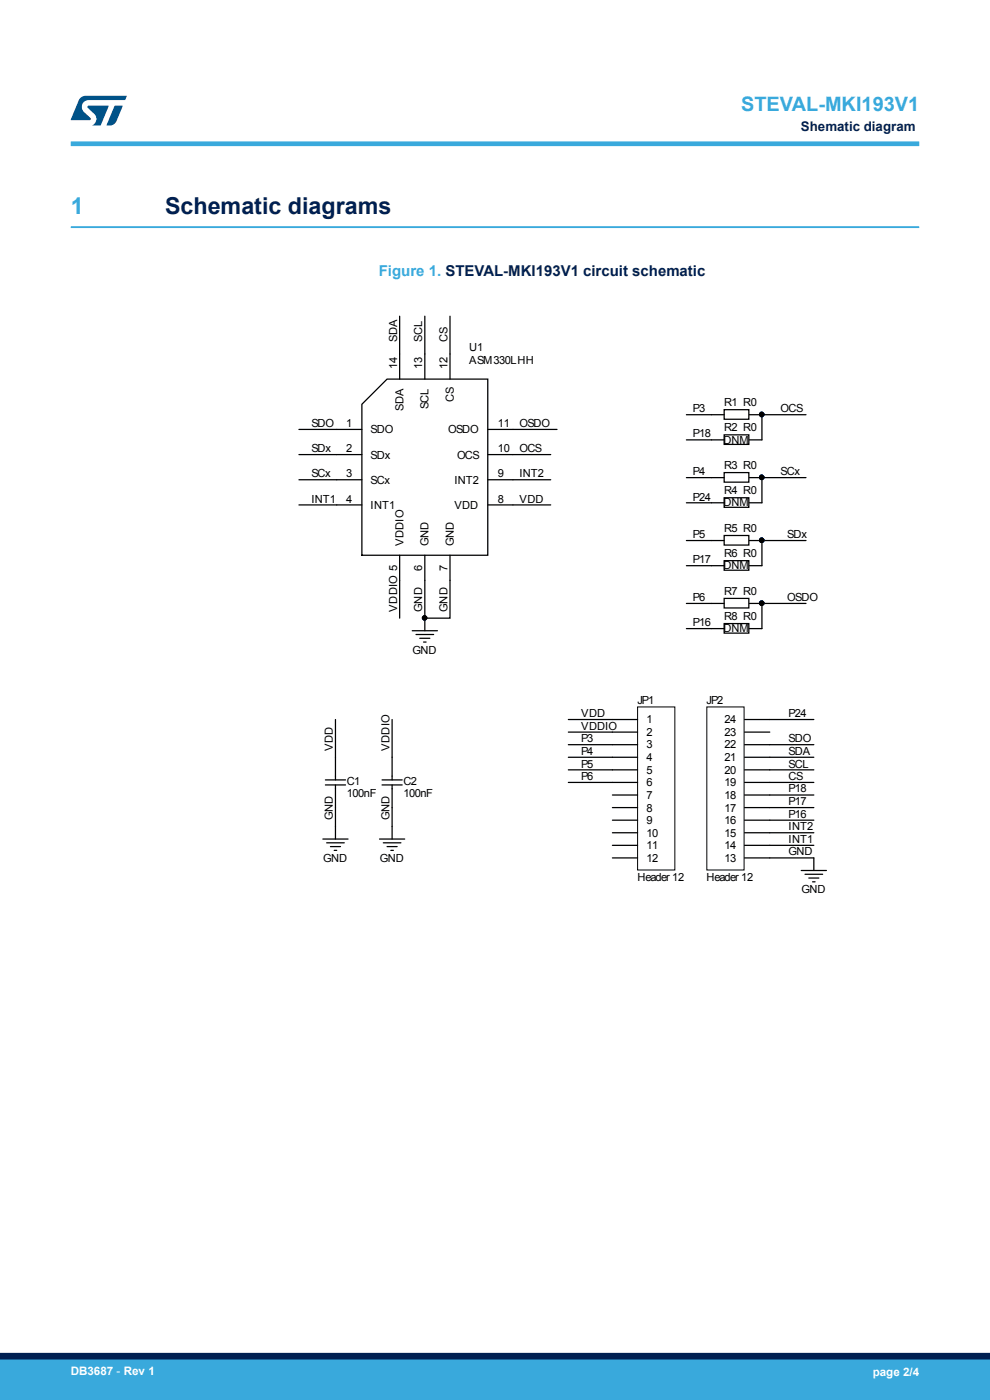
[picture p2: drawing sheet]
<svg xmlns="http://www.w3.org/2000/svg" width="210mm" height="297mm" viewBox="0 0 210 297" stroke-linecap="round" stroke-linejoin="round" font-family="sans-serif">
<path d="M15 48.2h180" fill="none" stroke="#39a9dc" stroke-width=".4"/>
<path d="M87.4 133.8h5.4M88.2 134.6h3.8M89 135.4h2.2M89.8 136.2h.6M90.1 131.1v2.7M170 184.7h5.3M170.8 185.5h3.7M171.6 186.3h2.1M172.4 187.1h.5M172.6 182v2.7" fill="none" stroke="#000" stroke-width=".27"/>
<circle cx="90.1" cy="131.1" r=".48" fill="#000080"/>
<circle cx="90.1" cy="131.1" r=".48" fill="none" stroke="#000080" stroke-width=".21"/>
<g fill="none" stroke="#000" stroke-width=".27">
<path d="M84.8 75.1v5.3M90.1 75.1v5.3M95.5 75.1v5.3M71.4 91.1h5.4M71.4 96.4h5.4M76.8 85.8l5.3-5.4h21.4v37.4h-26.7zM103.5 91.1h5.3M103.5 96.4h5.3M150.9 88h2.7M159 88h2.6M71.4 101.8h5.4M71.4 107.1h5.4"/>
<path d="M84.8 117.8v5.3M90.1 117.8v5.3M95.5 117.8v5.3M103.5 101.8h5.3M103.5 107.1h5.3M68.5 178h5.3M69 165.5h4.3M69 166.5h4.3M69.3 178.8h3.7M70.1 179.6h2.1M71.2 160.6v4.9M71.2 166.5v4.8"/>
<path d="M71.2 175.3v2.7M80.5 178h5.3M81 165.5h4.3M81 166.5h4.3M81.3 178.8h3.7M82.1 179.6h2.1M83.2 160.6v4.9M83.2 166.5v4.8M83.2 175.3v2.7M70.9 180.4h.5M82.9 180.4h.5"/>
</g>
<circle cx="161.6" cy="87.9" r=".48" fill="#000080"/>
<circle cx="161.6" cy="87.9" r=".48" fill="none" stroke="#000080" stroke-width=".21"/>
<path d="M153.6 86.9h5.2v2h-5.2z" fill="none" stroke="#000" stroke-width=".27"/>
<circle cx="161.6" cy="87.9" r=".48" fill="#000080"/>
<circle cx="161.6" cy="87.9" r=".48" fill="none" stroke="#000080" stroke-width=".21"/>
<path d="M150.9 93.3h2.7M153.6 92.3h5.2v2h-5.2zM159 93.3h2.6M150.9 101.3h2.7M159 101.3h2.6" fill="none" stroke="#000" stroke-width=".27"/>
<circle cx="161.6" cy="101.3" r=".48" fill="#000080"/>
<circle cx="161.6" cy="101.3" r=".48" fill="none" stroke="#000080" stroke-width=".21"/>
<path d="M153.6 100.3h5.2v2h-5.2z" fill="none" stroke="#000" stroke-width=".27"/>
<circle cx="161.6" cy="101.3" r=".48" fill="#000080"/>
<circle cx="161.6" cy="101.3" r=".48" fill="none" stroke="#000080" stroke-width=".21"/>
<path d="M150.9 106.7h2.7M150.9 114.7h2.7M153.6 105.6h5.2v2h-5.2zM159 106.7h2.6M159 114.7h2.6" fill="none" stroke="#000" stroke-width=".27"/>
<circle cx="161.6" cy="114.6" r=".48" fill="#000080"/>
<circle cx="161.6" cy="114.6" r=".48" fill="none" stroke="#000080" stroke-width=".21"/>
<path d="M153.6 113.6h5.2v2h-5.2z" fill="none" stroke="#000" stroke-width=".27"/>
<circle cx="161.6" cy="114.6" r=".48" fill="#000080"/>
<circle cx="161.6" cy="114.6" r=".48" fill="none" stroke="#000080" stroke-width=".21"/>
<path d="M153.6 118.9h5.2v2.1h-5.2zM150.9 120h2.7M150.9 128h2.7M159 120h2.6M159 128h2.6" fill="none" stroke="#000" stroke-width=".27"/>
<circle cx="161.6" cy="128" r=".48" fill="#000080"/>
<circle cx="161.6" cy="128" r=".48" fill="none" stroke="#000080" stroke-width=".21"/>
<path d="M153.6 126.9h5.2v2.1h-5.2z" fill="none" stroke="#000" stroke-width=".27"/>
<circle cx="161.6" cy="128" r=".48" fill="#000080"/>
<circle cx="161.6" cy="128" r=".48" fill="none" stroke="#000080" stroke-width=".21"/>
<g fill="none" stroke="#000" stroke-width=".27">
<path d="M84.8 67.1v8M90.1 67.1v8M95.5 67.1v8M63.4 96.4h8M63.4 91.1h8M108.8 96.4h8M108.8 91.1h9.4M161.6 88v5.3M63.4 107.1h8M63.4 101.8h8M108.8 107.1h8M108.8 101.8h8"/>
<path d="M84.8 123.1v8M90.1 123.1v8h5.4v-8M150.9 133.4h2.7M153.6 132.3h5.2v2h-5.2zM159 133.4h2.6M71.2 152.6v8M83.2 152.6v8M120.6 152.6h14.6M120.6 155.3h14.6M129.9 158h5.3M157.9 152.6h5.4M157.9 155.3h5.4"/>
<path d="M157.9 158h14.7M71.2 171.3v4M83.2 171.3v4M120.6 160.6h14.6M120.6 163.3h14.6M120.6 166h14.6M129.9 168.7h5.3M129.9 171.3h5.3M129.9 174h5.3M129.9 176.7h5.3M129.9 179.3h5.3M157.9 160.6h14.7"/>
<path d="M157.9 163.3h14.7M157.9 166h14.7M157.9 168.7h5.4M157.9 171.3h14.7M157.9 174h14.7M157.9 176.7h14.7M157.9 179.3h14.7M129.9 182h5.3M157.9 182h14.7"/>
</g>
<g fill="none" stroke="#000" stroke-width=".21">
<path d="M135.2 150h8v34.6h-8zM149.9 150h7.9v34.6h-7.9z"/>
<circle cx="90.1" cy="131.1" r=".48"/>
</g>
<circle cx="90.1" cy="131.1" r=".48" fill="#000"/>
<circle cx="161.6" cy="87.9" r=".48" fill="#000080"/>
<circle cx="161.6" cy="87.9" r=".48" fill="none" stroke="#000080" stroke-width=".21"/>
<path d="M161.6 88h9.4M161.6 101.3v5.4" fill="none" stroke="#000" stroke-width=".27"/>
<circle cx="161.6" cy="87.9" r=".48" fill="#000"/>
<circle cx="161.6" cy="87.9" r=".48" fill="none" stroke="#000" stroke-width=".21"/>
<circle cx="161.6" cy="101.3" r=".48" fill="#000080"/>
<circle cx="161.6" cy="101.3" r=".48" fill="none" stroke="#000080" stroke-width=".21"/>
<path d="M145.6 88h5.3M145.6 93.3h5.3M145.6 101.3h5.3M145.6 106.7h5.3M161.6 101.3h9.4M161.6 114.7h9.4M120.6 158h9.3M163.3 152.6h9.3M163.3 168.7h9.3" fill="none" stroke="#000" stroke-width=".27"/>
<circle cx="161.6" cy="101.3" r=".48" fill="#000"/>
<circle cx="161.6" cy="101.3" r=".48" fill="none" stroke="#000" stroke-width=".21"/>
<circle cx="161.6" cy="114.6" r=".48" fill="#000080"/>
<circle cx="161.6" cy="114.6" r=".48" fill="none" stroke="#000080" stroke-width=".21"/>
<path d="M145.6 114.7h5.3M161.6 114.7v5.3M145.6 120h5.3M145.6 128h5.3M145.6 133.4h5.3M161.6 128h9.4" fill="none" stroke="#000" stroke-width=".27"/>
<circle cx="161.6" cy="114.6" r=".48" fill="#000"/>
<circle cx="161.6" cy="114.6" r=".48" fill="none" stroke="#000" stroke-width=".21"/>
<circle cx="161.6" cy="128" r=".48" fill="#000080"/>
<circle cx="161.6" cy="128" r=".48" fill="none" stroke="#000080" stroke-width=".21"/>
<path d="M161.6 128v5.4" fill="none" stroke="#000" stroke-width=".27"/>
<circle cx="161.6" cy="128" r=".48" fill="#000"/>
<circle cx="161.6" cy="128" r=".48" fill="none" stroke="#000" stroke-width=".21"/>
<path d="M15 30.5h180" fill="none" stroke="#39a9dc" stroke-width="1"/>
<g fill="#005288">
<path d="M17.1 20.7l1.1-.4 8.7 .1-.4 .8h-7.6a1.45 1.45 0 0 0-1.4 .9 1.45 1.45 0 0 0 .2 1.6l1.5 1.3v.4l-4.2 .1 1.7-4.2z"/>
<path d="M24.3 22.4l1.7 .1-1.3 3.2a1.6 1.6 0 0 1-1.5 .9l-.6-.1z"/>
<path d="M18.6 22.5h4.5l-1.8 4.1h-1.7a1.54 1.54 0 0 0 .4-2.4l-1.4-1.3z"/>
</g>
<g fill="#39a9dc">
<path d="M0 288.4h210v8.6h-210z" fill-rule="evenodd"/>
<path d="M-.1 288.4h210.2v4.4h-210.2z" fill-rule="evenodd"/>
</g>
<path d="M0 287.7h210" fill="none" stroke="#002052" stroke-width="1.4"/>
<text font-size="4.9" fill="#39a9dc" x="15" y="45.4">1</text>
<text font-size="4.9" fill="#002052" x="35" y="45.4">Schematic diagrams</text>
<text font-size="4.2" fill="#39a9dc" x="157.2" y="23.5">STEVAL-MKI193V1</text>
<text font-size="3.2" fill="#39a9dc" x="80.4" y="58.6">Figure 1. STEVAL-MKI193V1 circuit schematic</text>
<text font-size="2.8" fill="#002052" x="169.9" y="27.9">Shematic diagram</text>
<g font-size="2.5" fill="#fff">
<text x="15" y="291.6">DB3687 - Rev 1</text>
<text x="185.1" y="291.9">page 2/4</text>
</g>
<g font-size="2.4">
<text x="84.3" y="72.5" transform="rotate(-90 84.3 72.5)">SDA</text>
<text x="89.6" y="72.5" transform="rotate(-90 89.6 72.5)">SCL</text>
<text x="95" y="72.5" transform="rotate(-90 95 72.5)">CS</text>
<text x="99.5" y="74.5">U1</text>
<text x="99.5" y="77.3">ASM330LHH</text>
<text x="84.3" y="78.3" transform="rotate(-90 84.3 78.3)">14</text>
<text x="89.6" y="78.3" transform="rotate(-90 89.6 78.3)">13</text>
<text x="95" y="78.3" transform="rotate(-90 95 78.3)">12</text>
<text x="85.6" y="87.1" transform="rotate(-90 85.6 87.1)">SDA</text>
<text x="90.9" y="86.7" transform="rotate(-90 90.9 86.7)">SCL</text>
<text x="96.3" y="85.2" transform="rotate(-90 96.3 85.2)">CS</text>
<text x="147" y="87.5">P3</text>
<text x="153.6" y="86.2">R1 R0</text>
<text x="165.6" y="87.5">OCS</text>
<text x="66" y="95.9">SDx</text>
<text x="66" y="90.6">SDO</text>
<text x="73.4" y="95.9">2</text>
<text x="73.4" y="90.6">1</text>
<text x="78.6" y="91.9">SDO</text>
<text x="95.1" y="91.9">OSDO</text>
<text x="105.6" y="95.9">10</text>
<text x="105.6" y="90.6">11</text>
<text x="110.2" y="90.6">OSDO</text>
<text x="110.2" y="95.9">OCS</text>
<text x="147" y="92.8">P18</text>
<text x="153.5" y="94.1">DNM</text>
<text x="153.6" y="91.4">R2 R0</text>
<text x="66" y="101.3">SCx</text>
<text x="73.4" y="101.3">3</text>
<text x="78.6" y="97.3">SDx</text>
<text x="96.9" y="97.3">OCS</text>
<text x="105.6" y="101.3">9</text>
<text x="110.2" y="101.3">INT2</text>
<text x="147" y="100.8">P4</text>
<text x="153.6" y="99.5">R3 R0</text>
<text x="165.6" y="100.8">SCx</text>
<text x="66" y="106.6">INT1</text>
<text x="73.4" y="106.6">4</text>
<text x="78.6" y="108">INT1</text>
<text x="78.6" y="102.6">SCx</text>
<text x="96.4" y="102.6">INT2</text>
<text x="96.4" y="108">VDD</text>
<text x="105.6" y="106.6">8</text>
<text x="110.2" y="106.6">VDD</text>
<text x="147" y="106.2">P24</text>
<text x="153.5" y="107.4">DNM</text>
<text x="153.6" y="104.8">R4 R0</text>
<text x="153.6" y="112.8">R5 R0</text>
<text x="85.6" y="115.9" transform="rotate(-90 85.6 115.9)">VDDIO</text>
<text x="90.9" y="115.9" transform="rotate(-90 90.9 115.9)">GND</text>
<text x="96.3" y="115.9" transform="rotate(-90 96.3 115.9)">GND</text>
<text x="147" y="114.1">P5</text>
<text x="147" y="119.5">P17</text>
<text x="153.6" y="118.2">R6 R0</text>
<text x="167" y="114.1">SDx</text>
<text x="89.6" y="121.1" transform="rotate(-90 89.6 121.1)">6</text>
<text x="95" y="121.1" transform="rotate(-90 95 121.1)">7</text>
<text x="153.5" y="120.7">DNM</text>
<text x="84.3" y="129.8" transform="rotate(-90 84.3 129.8)">VDDIO 5</text>
<text x="89.6" y="129.8" transform="rotate(-90 89.6 129.8)">GND</text>
<text x="95" y="129.8" transform="rotate(-90 95 129.8)">GND</text>
<text x="147" y="127.5">P6</text>
<text x="153.6" y="131.5">R8 R0</text>
<text x="153.6" y="126.2">R7 R0</text>
<text x="167" y="127.5">OSDO</text>
<text x="147" y="132.8">P16</text>
<text x="153.5" y="134.1">DNM</text>
<text x="87.5" y="138.7">GND</text>
<text x="135.3" y="149.4">JP1</text>
<text x="149.9" y="149.4">JP2</text>
<text x="123.3" y="152.2">VDD</text>
<text x="123.3" y="154.8">VDDIO</text>
<text x="137.1" y="153.5">1</text>
<text x="153.7" y="153.5">24</text>
<text x="167.3" y="152.2">P24</text>
<text x="70.6" y="159.3" transform="rotate(-90 70.6 159.3)">VDD</text>
<text x="82.6" y="159.3" transform="rotate(-90 82.6 159.3)">VDDIO</text>
<text x="123.3" y="160.1">P4</text>
<text x="123.3" y="157.5">P3</text>
<text x="137.1" y="156.1">2</text>
<text x="137.1" y="158.8">3</text>
<text x="137.1" y="161.4">4</text>
<text x="153.7" y="156.1">23</text>
<text x="153.7" y="158.8">22</text>
<text x="153.7" y="161.4">21</text>
<text x="167.3" y="160.1">SDA</text>
<text x="167.3" y="157.5">SDO</text>
<text x="73.6" y="166.5">C1</text>
<text x="85.6" y="166.5">C2</text>
<text x="123.3" y="162.8">P5</text>
<text x="123.3" y="165.5">P6</text>
<text x="137.1" y="164.2">5</text>
<text x="137.1" y="166.8">6</text>
<text x="153.7" y="164.2">20</text>
<text x="153.7" y="166.8">19</text>
<text x="167.3" y="165.5">CS</text>
<text x="167.3" y="162.8">SCL</text>
<text x="70.6" y="174" transform="rotate(-90 70.6 174)">GND</text>
<text x="73.6" y="169.2">100nF</text>
<text x="82.6" y="174" transform="rotate(-90 82.6 174)">GND</text>
<text x="85.6" y="169.2">100nF</text>
<text x="137.1" y="169.4">7</text>
<text x="137.1" y="172.2">8</text>
<text x="153.7" y="169.4">18</text>
<text x="153.7" y="172.2">17</text>
<text x="167.3" y="170.8">P17</text>
<text x="167.3" y="168.1">P18</text>
<text x="167.3" y="173.5">P16</text>
<text x="137.1" y="174.8">9</text>
<text x="137.1" y="177.5">10</text>
<text x="153.7" y="174.8">16</text>
<text x="153.7" y="177.5">15</text>
<text x="167.3" y="178.8">INT1</text>
<text x="167.3" y="176.1">INT2</text>
<text x="68.6" y="182.9">GND</text>
<text x="80.6" y="182.9">GND</text>
<text x="137.1" y="180.1">11</text>
<text x="137.1" y="182.9">12</text>
<text x="153.7" y="180.1">14</text>
<text x="153.7" y="182.9">13</text>
<text x="167.3" y="181.4">GND</text>
<text x="135.3" y="186.8">Header 12</text>
<text x="149.9" y="186.8">Header 12</text>
<text x="170" y="189.5">GND</text>
</g>
</svg>
